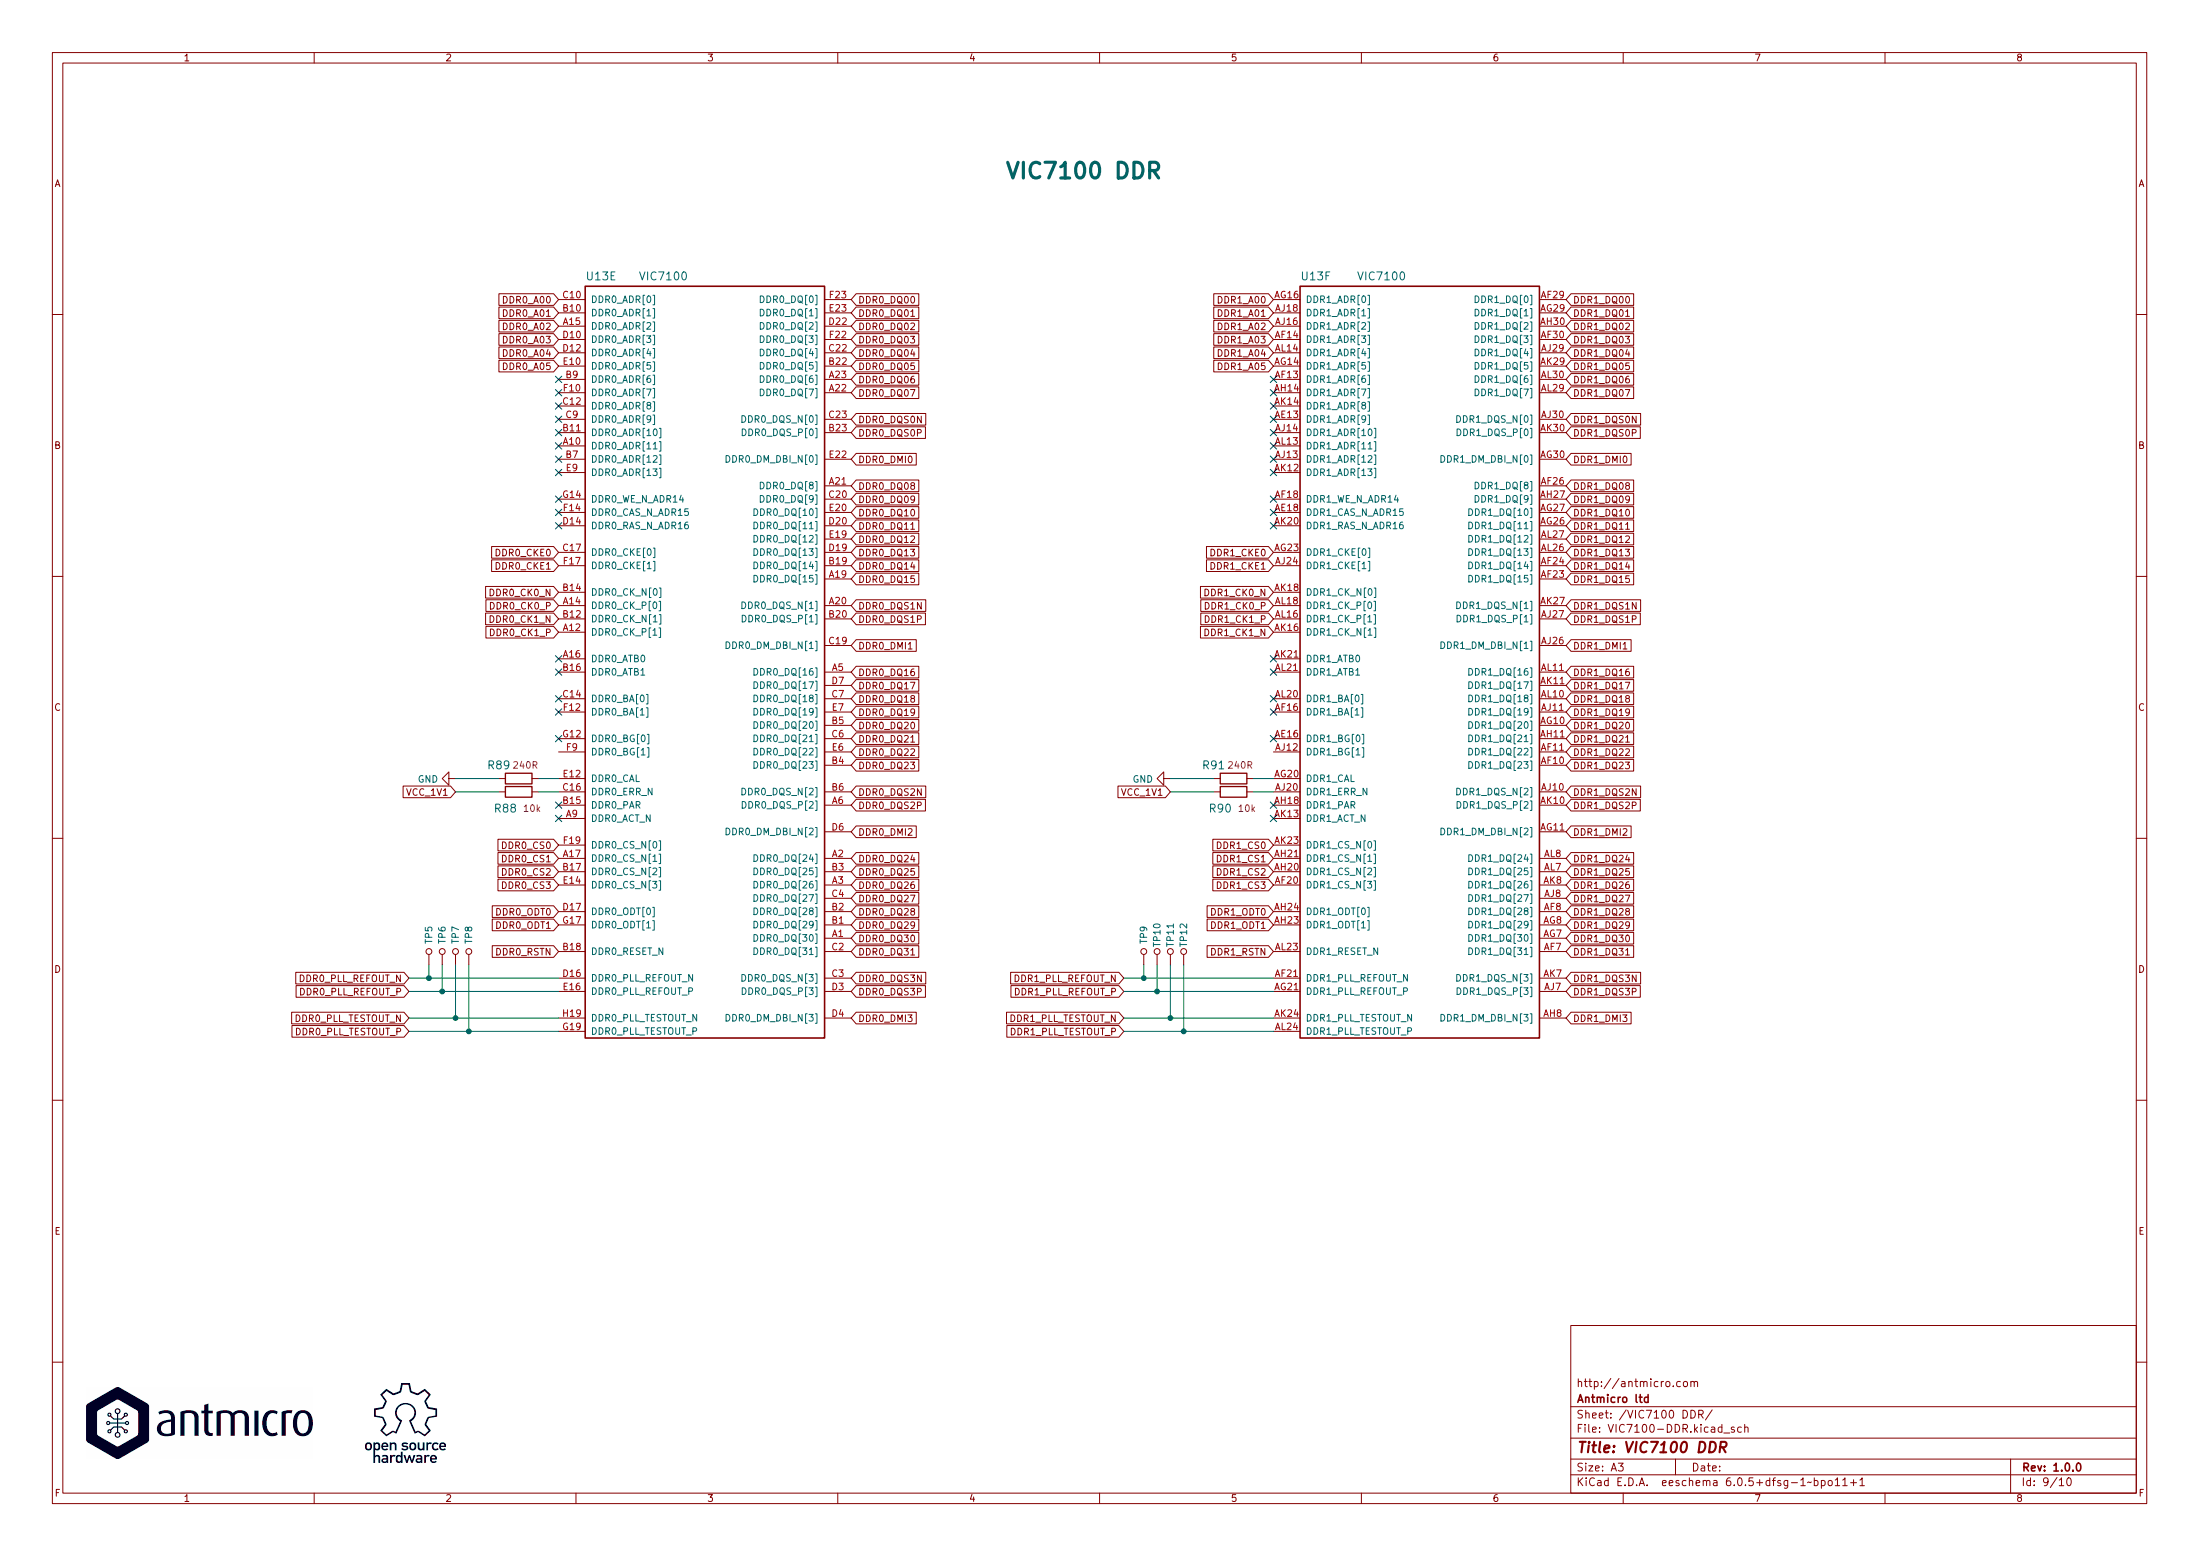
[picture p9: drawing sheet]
EESchema Schematic File Version 4
EELAYER 30 0
EELAYER END
$Descr A3 16535 11693
encoding utf-8
Sheet 9 10
Title "VIC7100 DDR"
Date ""
Rev "1.0.0"
Comp "Antmicro ltd"
Comment1 "http://antmicro.com"
Comment2 ""
Comment3 ""
Comment4 ""
$EndDescr
$Comp
L arvsom:VIC7100 U13
U 5 1
P 4200 2250
F 0 "U13" H 4400 2425 60  0000 L CNN
F 1 "VIC7100" H 4800 2425 60  0000 L CNN
F 2 "arvsom-footprints:vic7100" H 4400 2300 60  0001 L CNN
F 3 "" H 4400 2100 60  0001 L CNN
F 4 "VIC7100" H 5275 2450 50  0001 L CNN "MPN"
	5    4200 2250
	1    0    0    -1  
$EndComp
$Comp
L arvsom:VIC7100 U13
U 6 1
P 9575 2250
F 0 "U13" H 9775 2425 60  0000 L CNN
F 1 "VIC7100" H 10200 2425 60  0000 L CNN
F 2 "arvsom-footprints:vic7100" H 9775 2300 60  0001 L CNN
F 3 "" H 9775 2100 60  0001 L CNN
F 4 "VIC7100" H 10575 2500 50  0001 L CNN "MPN"
	6    9575 2250
	1    0    0    -1  
$EndComp
NoConn ~ 4200 2850
NoConn ~ 4200 2950
NoConn ~ 4200 3050
NoConn ~ 4200 3150
NoConn ~ 4200 3250
NoConn ~ 4200 3350
NoConn ~ 4200 3450
NoConn ~ 4200 3550
NoConn ~ 4200 3750
NoConn ~ 4200 3850
NoConn ~ 4200 3950
Text GLabel 4200 2250 0    50   Input ~ 0
DDR0_A00
Text GLabel 4200 2350 0    50   Input ~ 0
DDR0_A01
Text GLabel 4200 2450 0    50   Input ~ 0
DDR0_A02
Text GLabel 4200 2550 0    50   Input ~ 0
DDR0_A03
Text GLabel 4200 2650 0    50   Input ~ 0
DDR0_A04
Text GLabel 4200 2750 0    50   Input ~ 0
DDR0_A05
Text GLabel 4200 4450 0    50   Input ~ 0
DDR0_CK0_N
Text GLabel 4200 4550 0    50   Input ~ 0
DDR0_CK0_P
Text GLabel 4200 4150 0    50   Input ~ 0
DDR0_CKE0
Text GLabel 4200 4250 0    50   Input ~ 0
DDR0_CKE1
NoConn ~ 4200 4950
NoConn ~ 4200 5050
NoConn ~ 4200 5250
NoConn ~ 4200 5350
NoConn ~ 4200 5550
$Comp
L arvsom:R_240R_0402 R89
U 1 1
P 3900 5850
F 0 "R89" H 3750 5950 60  0000 C CNN
F 1 "R_240R_0402" H 3900 5700 60  0001 C CNN
F 2 "arvsom-footprints:0402-res" H 4100 6050 60  0001 L CNN
F 3 "" H 3900 5850 50  0001 C CNN
F 4 "PANASONIC" H 4100 6250 60  0001 L CNN "Manufacturer"
F 5 "ERJ2GEJ241X" H 4100 6150 60  0001 L CNN "MPN"
F 6 "240R" H 3950 5950 50  0000 C CNN "Val"
	1    3900 5850
	1    0    0    -1  
$EndComp
Wire Wire Line
	4200 5850 4050 5850
Wire Wire Line
	4050 5950 4200 5950
Wire Wire Line
	3750 5850 3425 5850
Wire Wire Line
	3750 5950 3425 5950
$Comp
L arvsom:GND #PWR0222
U 1 1
P 3425 5850
F 0 "#PWR0222" H 3425 5600 50  0001 C CNN
F 1 "GND" V 3430 5722 50  0000 R CNN
F 2 "" H 3425 5850 50  0001 C CNN
F 3 "" H 3425 5850 50  0001 C CNN
	1    3425 5850
	0    1    1    0   
$EndComp
Text GLabel 3425 5950 0    50   Input ~ 0
VCC_1V1
NoConn ~ 4200 6050
NoConn ~ 4200 6150
Text GLabel 4200 6350 0    50   Input ~ 0
DDR0_CS0
Text GLabel 4200 6450 0    50   Input ~ 0
DDR0_CS1
Text GLabel 4200 6550 0    50   Input ~ 0
DDR0_CS2
Text GLabel 4200 6650 0    50   Input ~ 0
DDR0_CS3
Text GLabel 4200 6850 0    50   Input ~ 0
DDR0_ODT0
Text GLabel 4200 6950 0    50   Input ~ 0
DDR0_ODT1
Text GLabel 4200 7150 0    50   Input ~ 0
DDR0_RSTN
Text GLabel 3075 7350 0    50   Input ~ 0
DDR0_PLL_REFOUT_N
Text GLabel 3075 7450 0    50   Input ~ 0
DDR0_PLL_REFOUT_P
Text GLabel 3075 7650 0    50   Input ~ 0
DDR0_PLL_TESTOUT_N
Text GLabel 3075 7750 0    50   Input ~ 0
DDR0_PLL_TESTOUT_P
Wire Wire Line
	4200 7350 3225 7350
Wire Wire Line
	4200 7450 3325 7450
Wire Wire Line
	4200 7750 3525 7750
Wire Wire Line
	3225 7250 3225 7350
Connection ~ 3225 7350
Wire Wire Line
	3225 7350 3075 7350
Wire Wire Line
	3325 7250 3325 7450
Connection ~ 3325 7450
Wire Wire Line
	3325 7450 3075 7450
Wire Wire Line
	3425 7250 3425 7650
Wire Wire Line
	3075 7650 3425 7650
Connection ~ 3425 7650
Wire Wire Line
	3425 7650 4200 7650
Wire Wire Line
	3525 7250 3525 7750
Connection ~ 3525 7750
Wire Wire Line
	3525 7750 3075 7750
Text GLabel 6400 2250 2    50   Input ~ 0
DDR0_DQ00
Text GLabel 6400 2350 2    50   Input ~ 0
DDR0_DQ01
Text GLabel 6400 2450 2    50   Input ~ 0
DDR0_DQ02
Text GLabel 6400 2550 2    50   Input ~ 0
DDR0_DQ03
Text GLabel 6400 2650 2    50   Input ~ 0
DDR0_DQ04
Text GLabel 6400 2750 2    50   Input ~ 0
DDR0_DQ05
Text GLabel 6400 2850 2    50   Input ~ 0
DDR0_DQ06
Text GLabel 6400 2950 2    50   Input ~ 0
DDR0_DQ07
Text GLabel 6400 3150 2    50   Input ~ 0
DDR0_DQS0N
Text GLabel 6400 3250 2    50   Input ~ 0
DDR0_DQS0P
Text GLabel 6400 3450 2    50   Input ~ 0
DDR0_DMI0
Text GLabel 6400 3650 2    50   Input ~ 0
DDR0_DQ08
Text GLabel 6400 3750 2    50   Input ~ 0
DDR0_DQ09
Text GLabel 6400 3850 2    50   Input ~ 0
DDR0_DQ10
Text GLabel 6400 3950 2    50   Input ~ 0
DDR0_DQ11
Text GLabel 6400 4050 2    50   Input ~ 0
DDR0_DQ12
Text GLabel 6400 4150 2    50   Input ~ 0
DDR0_DQ13
Text GLabel 6400 4250 2    50   Input ~ 0
DDR0_DQ14
Text GLabel 6400 4350 2    50   Input ~ 0
DDR0_DQ15
Text GLabel 6400 4550 2    50   Input ~ 0
DDR0_DQS1N
Text GLabel 6400 4650 2    50   Input ~ 0
DDR0_DQS1P
Text GLabel 6400 4850 2    50   Input ~ 0
DDR0_DMI1
Text GLabel 6400 5050 2    50   Input ~ 0
DDR0_DQ16
Text GLabel 6400 5150 2    50   Input ~ 0
DDR0_DQ17
Text GLabel 6400 5250 2    50   Input ~ 0
DDR0_DQ18
Text GLabel 6400 5350 2    50   Input ~ 0
DDR0_DQ19
Text GLabel 6400 5450 2    50   Input ~ 0
DDR0_DQ20
Text GLabel 6400 5550 2    50   Input ~ 0
DDR0_DQ21
Text GLabel 6400 5650 2    50   Input ~ 0
DDR0_DQ22
Text GLabel 6400 5750 2    50   Input ~ 0
DDR0_DQ23
Text GLabel 6400 6050 2    50   Input ~ 0
DDR0_DQS2P
Text GLabel 6400 6250 2    50   Input ~ 0
DDR0_DMI2
Text GLabel 6400 5950 2    50   Input ~ 0
DDR0_DQS2N
Text GLabel 6400 6450 2    50   Input ~ 0
DDR0_DQ24
Text GLabel 6400 6550 2    50   Input ~ 0
DDR0_DQ25
Text GLabel 6400 6650 2    50   Input ~ 0
DDR0_DQ26
Text GLabel 6400 6750 2    50   Input ~ 0
DDR0_DQ27
Text GLabel 6400 6850 2    50   Input ~ 0
DDR0_DQ28
Text GLabel 6400 6950 2    50   Input ~ 0
DDR0_DQ29
Text GLabel 6400 7050 2    50   Input ~ 0
DDR0_DQ30
Text GLabel 6400 7150 2    50   Input ~ 0
DDR0_DQ31
Text GLabel 6400 7450 2    50   Input ~ 0
DDR0_DQS3P
Text GLabel 6400 7650 2    50   Input ~ 0
DDR0_DMI3
Text GLabel 6400 7350 2    50   Input ~ 0
DDR0_DQS3N
Text GLabel 11775 2250 2    50   Input ~ 0
DDR1_DQ00
Text GLabel 11775 2350 2    50   Input ~ 0
DDR1_DQ01
Text GLabel 11775 2450 2    50   Input ~ 0
DDR1_DQ02
Text GLabel 11775 2550 2    50   Input ~ 0
DDR1_DQ03
Text GLabel 11775 2650 2    50   Input ~ 0
DDR1_DQ04
Text GLabel 11775 2750 2    50   Input ~ 0
DDR1_DQ05
Text GLabel 11775 2850 2    50   Input ~ 0
DDR1_DQ06
Text GLabel 11775 2950 2    50   Input ~ 0
DDR1_DQ07
Text GLabel 11775 3150 2    50   Input ~ 0
DDR1_DQS0N
Text GLabel 11775 3250 2    50   Input ~ 0
DDR1_DQS0P
Text GLabel 11775 3450 2    50   Input ~ 0
DDR1_DMI0
Text GLabel 11775 3650 2    50   Input ~ 0
DDR1_DQ08
Text GLabel 11775 3750 2    50   Input ~ 0
DDR1_DQ09
Text GLabel 11775 3850 2    50   Input ~ 0
DDR1_DQ10
Text GLabel 11775 3950 2    50   Input ~ 0
DDR1_DQ11
Text GLabel 11775 4050 2    50   Input ~ 0
DDR1_DQ12
Text GLabel 11775 4150 2    50   Input ~ 0
DDR1_DQ13
Text GLabel 11775 4250 2    50   Input ~ 0
DDR1_DQ14
Text GLabel 11775 4350 2    50   Input ~ 0
DDR1_DQ15
Text GLabel 11775 4550 2    50   Input ~ 0
DDR1_DQS1N
Text GLabel 11775 4650 2    50   Input ~ 0
DDR1_DQS1P
Text GLabel 11775 4850 2    50   Input ~ 0
DDR1_DMI1
Text GLabel 11775 5050 2    50   Input ~ 0
DDR1_DQ16
Text GLabel 11775 5150 2    50   Input ~ 0
DDR1_DQ17
Text GLabel 11775 5250 2    50   Input ~ 0
DDR1_DQ18
Text GLabel 11775 5350 2    50   Input ~ 0
DDR1_DQ19
Text GLabel 11775 5450 2    50   Input ~ 0
DDR1_DQ20
Text GLabel 11775 5550 2    50   Input ~ 0
DDR1_DQ21
Text GLabel 11775 5650 2    50   Input ~ 0
DDR1_DQ22
Text GLabel 11775 5750 2    50   Input ~ 0
DDR1_DQ23
Text GLabel 11775 6050 2    50   Input ~ 0
DDR1_DQS2P
Text GLabel 11775 6250 2    50   Input ~ 0
DDR1_DMI2
Text GLabel 11775 5950 2    50   Input ~ 0
DDR1_DQS2N
Text GLabel 11775 6450 2    50   Input ~ 0
DDR1_DQ24
Text GLabel 11775 6550 2    50   Input ~ 0
DDR1_DQ25
Text GLabel 11775 6650 2    50   Input ~ 0
DDR1_DQ26
Text GLabel 11775 6750 2    50   Input ~ 0
DDR1_DQ27
Text GLabel 11775 6850 2    50   Input ~ 0
DDR1_DQ28
Text GLabel 11775 6950 2    50   Input ~ 0
DDR1_DQ29
Text GLabel 11775 7050 2    50   Input ~ 0
DDR1_DQ30
Text GLabel 11775 7150 2    50   Input ~ 0
DDR1_DQ31
Text GLabel 11775 7450 2    50   Input ~ 0
DDR1_DQS3P
Text GLabel 11775 7650 2    50   Input ~ 0
DDR1_DMI3
Text GLabel 11775 7350 2    50   Input ~ 0
DDR1_DQS3N
NoConn ~ 9575 2850
NoConn ~ 9575 2950
NoConn ~ 9575 3050
NoConn ~ 9575 3150
NoConn ~ 9575 3250
NoConn ~ 9575 3350
NoConn ~ 9575 3450
NoConn ~ 9575 3550
NoConn ~ 9575 3750
NoConn ~ 9575 3850
NoConn ~ 9575 3950
Text GLabel 9575 2250 0    50   Input ~ 0
DDR1_A00
Text GLabel 9575 2350 0    50   Input ~ 0
DDR1_A01
Text GLabel 9575 2450 0    50   Input ~ 0
DDR1_A02
Text GLabel 9575 2550 0    50   Input ~ 0
DDR1_A03
Text GLabel 9575 2650 0    50   Input ~ 0
DDR1_A04
Text GLabel 9575 2750 0    50   Input ~ 0
DDR1_A05
Text GLabel 9575 4450 0    50   Input ~ 0
DDR1_CK0_N
Text GLabel 9575 4550 0    50   Input ~ 0
DDR1_CK0_P
Text GLabel 9575 4750 0    50   Input ~ 0
DDR1_CK1_N
Text GLabel 9575 4650 0    50   Input ~ 0
DDR1_CK1_P
Text GLabel 9575 4150 0    50   Input ~ 0
DDR1_CKE0
Text GLabel 9575 4250 0    50   Input ~ 0
DDR1_CKE1
NoConn ~ 9575 4950
NoConn ~ 9575 5050
NoConn ~ 9575 5250
NoConn ~ 9575 5350
NoConn ~ 9575 5550
$Comp
L arvsom:R_240R_0402 R91
U 1 1
P 9275 5850
F 0 "R91" H 9125 5950 60  0000 C CNN
F 1 "R_240R_0402" H 9275 5700 60  0001 C CNN
F 2 "arvsom-footprints:0402-res" H 9475 6050 60  0001 L CNN
F 3 "" H 9275 5850 50  0001 C CNN
F 4 "PANASONIC" H 9475 6250 60  0001 L CNN "Manufacturer"
F 5 "ERJ2GEJ241X" H 9475 6150 60  0001 L CNN "MPN"
F 6 "240R" H 9325 5950 50  0000 C CNN "Val"
	1    9275 5850
	1    0    0    -1  
$EndComp
Wire Wire Line
	9575 5850 9425 5850
Wire Wire Line
	9425 5950 9575 5950
Wire Wire Line
	9125 5850 8800 5850
Wire Wire Line
	9125 5950 8800 5950
$Comp
L arvsom:GND #PWR0223
U 1 1
P 8800 5850
F 0 "#PWR0223" H 8800 5600 50  0001 C CNN
F 1 "GND" V 8805 5722 50  0000 R CNN
F 2 "" H 8800 5850 50  0001 C CNN
F 3 "" H 8800 5850 50  0001 C CNN
	1    8800 5850
	0    1    1    0   
$EndComp
Text GLabel 8800 5950 0    50   Input ~ 0
VCC_1V1
NoConn ~ 9575 6050
NoConn ~ 9575 6150
Text GLabel 9575 6350 0    50   Input ~ 0
DDR1_CS0
Text GLabel 9575 6450 0    50   Input ~ 0
DDR1_CS1
Text GLabel 9575 6550 0    50   Input ~ 0
DDR1_CS2
Text GLabel 9575 6650 0    50   Input ~ 0
DDR1_CS3
Text GLabel 9575 6850 0    50   Input ~ 0
DDR1_ODT0
Text GLabel 9575 6950 0    50   Input ~ 0
DDR1_ODT1
Text GLabel 9575 7150 0    50   Input ~ 0
DDR1_RSTN
Text GLabel 8450 7350 0    50   Input ~ 0
DDR1_PLL_REFOUT_N
Text GLabel 8450 7650 0    50   Input ~ 0
DDR1_PLL_TESTOUT_N
Text GLabel 8450 7750 0    50   Input ~ 0
DDR1_PLL_TESTOUT_P
Wire Wire Line
	9575 7350 8600 7350
Wire Wire Line
	9575 7450 8700 7450
Wire Wire Line
	9575 7750 8900 7750
Wire Wire Line
	8600 7250 8600 7350
Connection ~ 8600 7350
Wire Wire Line
	8600 7350 8450 7350
Wire Wire Line
	8700 7250 8700 7450
Connection ~ 8700 7450
Wire Wire Line
	8700 7450 8450 7450
Wire Wire Line
	8800 7250 8800 7650
Wire Wire Line
	8450 7650 8800 7650
Connection ~ 8800 7650
Wire Wire Line
	8800 7650 9575 7650
Wire Wire Line
	8900 7250 8900 7750
Connection ~ 8900 7750
Wire Wire Line
	8900 7750 8450 7750
Text GLabel 8450 7450 0    50   Input ~ 0
DDR1_PLL_REFOUT_P
Text Notes 7550 1375 0    118  ~ 24
VIC7100 DDR
Text GLabel 4200 4750 0    50   Input ~ 0
DDR0_CK1_P
Text GLabel 4200 4650 0    50   Input ~ 0
DDR0_CK1_N
$Comp
L arvsom:R_10k_0201 R90
U 1 1
P 9275 5950
F 0 "R90" H 9175 5825 60  0000 C CNN
F 1 "R_10k_0201" H 9275 5800 60  0001 C CNN
F 2 "arvsom-footprints:0201-res" H 9475 6150 60  0001 L CNN
F 3 "" H 9275 5950 50  0001 C CNN
F 4 "YAGEO" H 9475 6350 60  0001 L CNN "Manufacturer"
F 5 "RC0201FR-0710KL" H 9475 6250 60  0001 L CNN "MPN"
F 6 "10k" H 9375 5825 50  0000 C CNN "Val"
	1    9275 5950
	1    0    0    -1  
$EndComp
$Comp
L arvsom:R_10k_0201 R88
U 1 1
P 3900 5950
F 0 "R88" H 3800 5825 60  0000 C CNN
F 1 "R_10k_0201" H 3900 5800 60  0001 C CNN
F 2 "arvsom-footprints:0201-res" H 4100 6150 60  0001 L CNN
F 3 "" H 3900 5950 50  0001 C CNN
F 4 "YAGEO" H 4100 6350 60  0001 L CNN "Manufacturer"
F 5 "RC0201FR-0710KL" H 4100 6250 60  0001 L CNN "MPN"
F 6 "10k" H 4000 5825 50  0000 C CNN "Val"
	1    3900 5950
	1    0    0    -1  
$EndComp
$Comp
L arvsom:TP_SMD_0_75MM TP?
U 1 1
P 3425 7150
AR Path="/60805CC6/60EABE60" Ref="TP?"  Part="1" 
AR Path="/613A40EE/60EABE60" Ref="TP7"  Part="1" 
F 0 "TP7" V 3425 7025 50  0000 C CNN
F 1 "TP_SMD_0_75MM" H 3425 7050 50  0001 C CNN
F 2 "arvsom-footprints:Testpoint_smd_0_75mm" H 3625 7350 60  0001 L CNN
F 3 "" H 3625 7450 60  0001 L CNN
	1    3425 7150
	-1   0    0    1   
$EndComp
$Comp
L arvsom:TP_SMD_0_75MM TP?
U 1 1
P 3325 7150
AR Path="/60805CC6/60EABE66" Ref="TP?"  Part="1" 
AR Path="/613A40EE/60EABE66" Ref="TP6"  Part="1" 
F 0 "TP6" V 3325 7025 50  0000 C CNN
F 1 "TP_SMD_0_75MM" H 3325 7050 50  0001 C CNN
F 2 "arvsom-footprints:Testpoint_smd_0_75mm" H 3525 7350 60  0001 L CNN
F 3 "" H 3525 7450 60  0001 L CNN
	1    3325 7150
	-1   0    0    1   
$EndComp
$Comp
L arvsom:TP_SMD_0_75MM TP?
U 1 1
P 3225 7150
AR Path="/60805CC6/60EABE6C" Ref="TP?"  Part="1" 
AR Path="/613A40EE/60EABE6C" Ref="TP5"  Part="1" 
F 0 "TP5" V 3225 7025 50  0000 C CNN
F 1 "TP_SMD_0_75MM" H 3225 7050 50  0001 C CNN
F 2 "arvsom-footprints:Testpoint_smd_0_75mm" H 3425 7350 60  0001 L CNN
F 3 "" H 3425 7450 60  0001 L CNN
	1    3225 7150
	-1   0    0    1   
$EndComp
$Comp
L arvsom:TP_SMD_0_75MM TP?
U 1 1
P 3525 7150
AR Path="/60805CC6/60EAC68C" Ref="TP?"  Part="1" 
AR Path="/613A40EE/60EAC68C" Ref="TP8"  Part="1" 
F 0 "TP8" V 3525 7025 50  0000 C CNN
F 1 "TP_SMD_0_75MM" H 3525 7050 50  0001 C CNN
F 2 "arvsom-footprints:Testpoint_smd_0_75mm" H 3725 7350 60  0001 L CNN
F 3 "" H 3725 7450 60  0001 L CNN
	1    3525 7150
	-1   0    0    1   
$EndComp
$Comp
L arvsom:TP_SMD_0_75MM TP?
U 1 1
P 8800 7150
AR Path="/60805CC6/60EAF732" Ref="TP?"  Part="1" 
AR Path="/613A40EE/60EAF732" Ref="TP11"  Part="1" 
F 0 "TP11" V 8800 7025 50  0000 C CNN
F 1 "TP_SMD_0_75MM" H 8800 7050 50  0001 C CNN
F 2 "arvsom-footprints:Testpoint_smd_0_75mm" H 9000 7350 60  0001 L CNN
F 3 "" H 9000 7450 60  0001 L CNN
	1    8800 7150
	-1   0    0    1   
$EndComp
$Comp
L arvsom:TP_SMD_0_75MM TP?
U 1 1
P 8700 7150
AR Path="/60805CC6/60EAF738" Ref="TP?"  Part="1" 
AR Path="/613A40EE/60EAF738" Ref="TP10"  Part="1" 
F 0 "TP10" V 8700 7025 50  0000 C CNN
F 1 "TP_SMD_0_75MM" H 8700 7050 50  0001 C CNN
F 2 "arvsom-footprints:Testpoint_smd_0_75mm" H 8900 7350 60  0001 L CNN
F 3 "" H 8900 7450 60  0001 L CNN
	1    8700 7150
	-1   0    0    1   
$EndComp
$Comp
L arvsom:TP_SMD_0_75MM TP?
U 1 1
P 8600 7150
AR Path="/60805CC6/60EAF73E" Ref="TP?"  Part="1" 
AR Path="/613A40EE/60EAF73E" Ref="TP9"  Part="1" 
F 0 "TP9" V 8600 7025 50  0000 C CNN
F 1 "TP_SMD_0_75MM" H 8600 7050 50  0001 C CNN
F 2 "arvsom-footprints:Testpoint_smd_0_75mm" H 8800 7350 60  0001 L CNN
F 3 "" H 8800 7450 60  0001 L CNN
	1    8600 7150
	-1   0    0    1   
$EndComp
$Comp
L arvsom:TP_SMD_0_75MM TP?
U 1 1
P 8900 7150
AR Path="/60805CC6/60EAF744" Ref="TP?"  Part="1" 
AR Path="/613A40EE/60EAF744" Ref="TP12"  Part="1" 
F 0 "TP12" V 8900 7025 50  0000 C CNN
F 1 "TP_SMD_0_75MM" H 8900 7050 50  0001 C CNN
F 2 "arvsom-footprints:Testpoint_smd_0_75mm" H 9100 7350 60  0001 L CNN
F 3 "" H 9100 7450 60  0001 L CNN
	1    8900 7150
	-1   0    0    1   
$EndComp
$EndSCHEMATC
